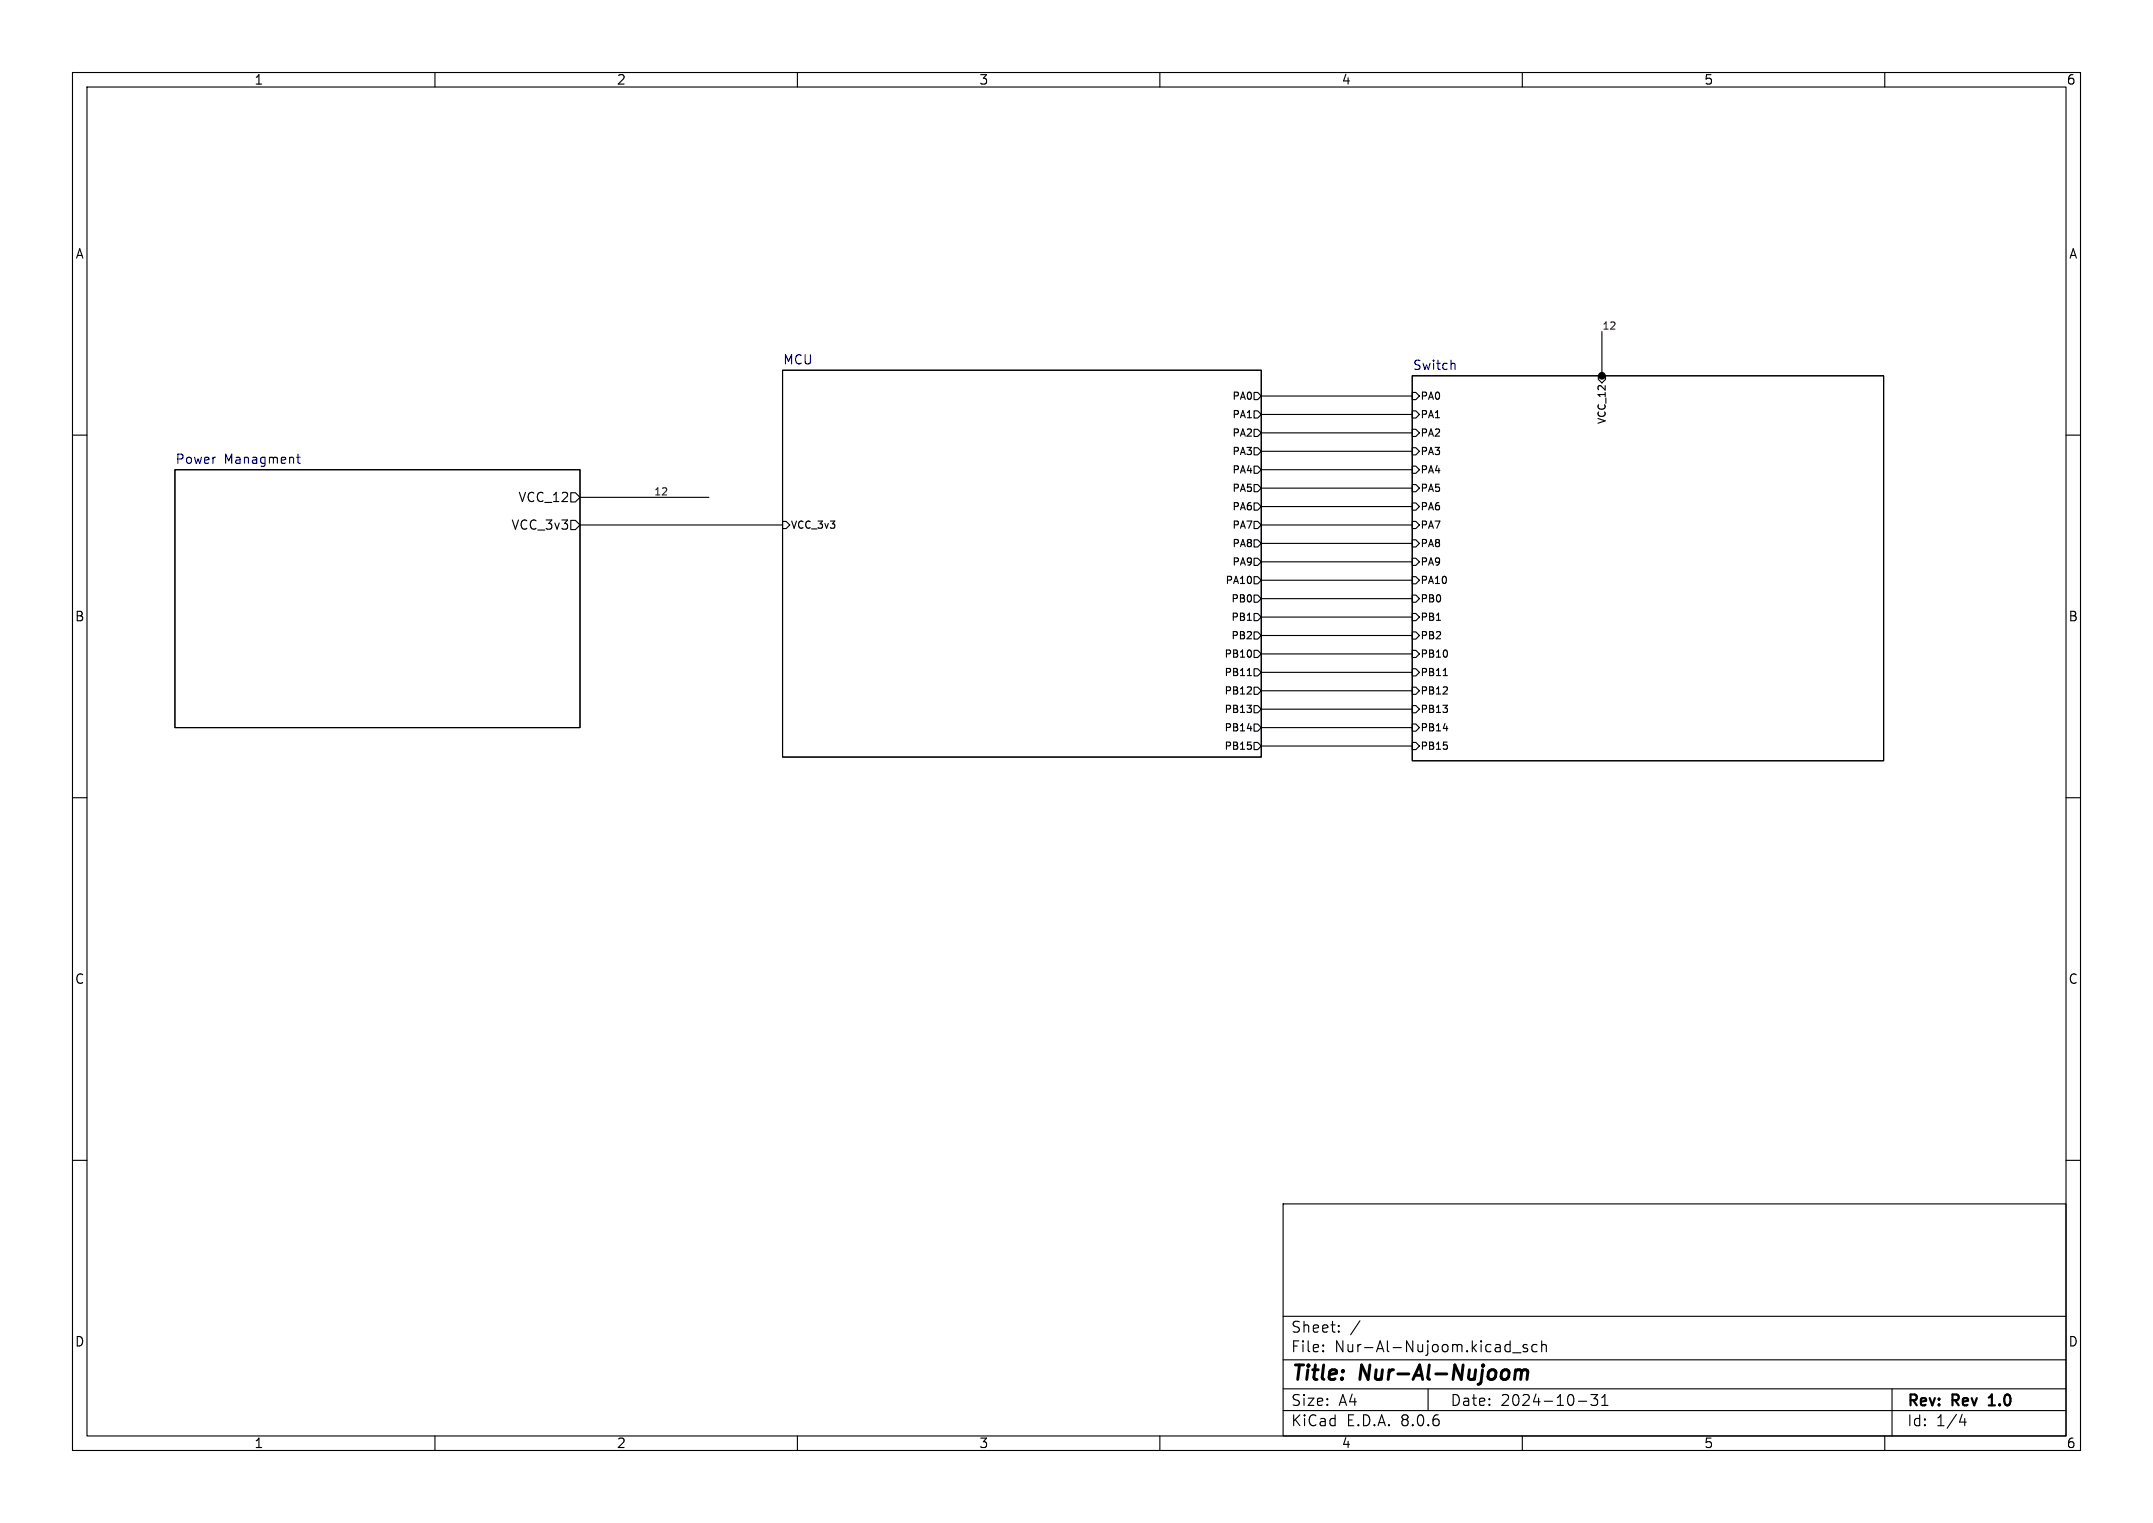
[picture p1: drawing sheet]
<svg xmlns="http://www.w3.org/2000/svg" width="297mm" height="210mm" viewBox="0 0 297 210" stroke-linecap="round" stroke-linejoin="round" font-family="sans-serif">
<g fill="none" stroke="#000" stroke-width=".15">
<path d="M10 10h277v190h-277zM12 12h273v186h-273zM60 10v2M110 10v2M160 10v2M210 10v2M260 10v2M10 60h2M107.9 51.1h66.1v53.3h-66.1zM173 56.7h.5l.5 .5-.5 .4h-.5zM173 54.1h.5l.5 .5-.5 .5h-.5zM173 59.2h.5l.5 .5-.5 .5h-.5z"/>
<path d="M174 59.7h20.8M174 54.6h20.8M174 57.2h20.8M194.8 51.8h65v53.1h-65zM194.8 59.2h.5l.5 .5-.5 .5h-.5zM194.8 54.1h.5l.5 .5-.5 .5h-.5zM194.8 56.7h.5l.5 .5-.5 .4h-.5zM220.5 51.8h1v.5l-.5 .5-.5-.5zM221 45.7v6.4M285 60h2M24.1 64.8h55.9v35.5h-55.9zM78.7 67.9h.7l.6 .7-.6 .6h-.7z"/>
<path d="M78.7 71.8h.7l.6 .6-.6 .6h-.7zM80 72.4h27.9M80 68.6h17.8M107.9 71.9h.5l.5 .5-.5 .5h-.5zM173 66.8h.5l.5 .5-.5 .5h-.5zM173 64.3h.5l.5 .5-.5 .5h-.5zM173 71.9h.5l.5 .5-.5 .5h-.5zM173 69.4h.5l.5 .5-.5 .4h-.5zM173 61.7h.5l.5 .5-.5 .5h-.5zM173 77h.5l.5 .5-.5 .5h-.5zM173 74.4h.5l.5 .5-.5 .5h-.5zM173 79.5h.5l.5 .5-.5 .5h-.5z"/>
<path d="M174 72.4h20.8M174 69.9h20.8M174 74.9h20.8M174 77.5h20.8M174 62.2h20.8M174 64.8h20.8M174 67.3h20.8M194.8 61.7h.5l.5 .5-.5 .5h-.5zM194.8 64.3h.5l.5 .5-.5 .5h-.5zM194.8 77h.5l.5 .5-.5 .5h-.5zM194.8 71.9h.5l.5 .5-.5 .5h-.5zM194.8 74.4h.5l.5 .5-.5 .5h-.5z"/>
<path d="M194.8 66.8h.5l.5 .5-.5 .5h-.5zM194.8 69.4h.5l.5 .5-.5 .4h-.5zM194.8 79.5h.5l.5 .5-.5 .5h-.5zM172 97.2h.6l-.3 .4M172.1 85.5h.5M172.1 93.2h.5M172.5 94.8l.1 .1v.2l-.6 .6h.6M172.6 89.8v.6M172.6 97.7v.4M173 82.1h.5l.5 .5-.5 .4h-.5zM173 84.6h.5l.5 .5-.5 .5h-.5zM173 87.1h.5l.5 .5-.5 .5h-.5z"/>
<path d="M173 97.3h.5l.5 .5-.5 .5h-.5zM173 99.8h.5l.5 .5-.5 .5h-.5zM173 89.7h.5l.5 .5-.5 .5h-.5zM173 92.2h.5l.5 .5-.5 .5h-.5zM173 94.8h.5l.5 .5-.5 .4h-.5zM174 97.8h20.8M174 95.3h20.8M174 82.6h20.8M174 80h20.8M174 90.2h20.8M174 87.6h20.8M174 85.1h20.8"/>
<path d="M174 92.7h20.8M194.8 82.1h.5l.5 .5-.5 .4h-.5zM194.8 94.8h.5l.5 .5-.5 .4h-.5zM194.8 92.2h.5l.5 .5-.5 .5h-.5zM194.8 84.6h.5l.5 .5-.5 .5h-.5zM194.8 87.1h.5l.5 .5-.5 .5h-.5zM194.8 97.3h.5l.5 .5-.5 .5h-.5zM194.8 99.8h.5l.5 .5-.5 .5h-.5zM194.8 89.7h.5l.5 .5-.5 .5h-.5zM198.2 85.5h.5M199.1 93.2h.6M10 110h2"/>
<path d="M172.1 100.4h.6M172.6 102.8v.4M173 102.4h.5l.5 .5-.5 .5h-.5zM174 100.3h20.8M174 102.9h20.8M194.8 102.4h.5l.5 .5-.5 .5h-.5zM199.1 100.4h.6M285 110h2M10 160h2M285 160h2M177 166h108v32h-108zM60 198v2"/>
<path d="M110 198v2M160 198v2M177 194.5h108M177 191.5h108M177 187.5h108M177 181.5h108M182.5 186.3h.1l-.1 .1M182.5 186.3v.1M182.5 185.5v.1M182.5 185.5h.1l-.1 .1M184.7 183.6v.1M184.7 183.6h-.1l.1 .1"/>
<path d="M184.7 182.8v.1M184.7 182.8h-.1l.1 .1M187.6 182.1l-1.3 2M197 191.5v3M208.7 186.5h1.1M210 198v2M210.7 185.5l-.4-.1-.2 .2 .1 .2 .5 .2v.1v.2l-.2 .1-.4-.1M212 185.5l-.4-.1-.3 .3v.4l.2 .2 .1 .1 .4-.1M212.7 185.5a.37 .37 0 0 1 .6 .1v.8M212.7 184.9v1.5M217.7 193.2h1.2M219.5 192.3h.9l-.5 .6a.41 .41 0 0 1 .5 .3v.3l-.2 .2-.5 .1-.2-.1"/>
<path d="M221 193.8h.8M221 192.7l.4-.4v1.5M260 198v2M261 191.5v6.5M270.7 195l-.4 1.1h.9M271 195.6v1"/>
</g>
<path d="M274.3 193.8h.9M274.5 192.6l-.2 .1" fill="none" stroke="#000" stroke-width=".3"/>
<path d="M209.1 189.1a.49 .49 0 0 1 .8 .1M209.1 188.9l-.2 1.3M209.9 189.2a.5 .5 0 0 1 .8-.2l.1 .2-.2 1M209.9 189.2l-.1 1" fill="none" stroke="#000" stroke-width=".4"/>
<path d="M200.4 50.1l.3 .1v.1v.6M40.9 63h.5M41.1 62.6v1.1l.1 .1 .2 .1" fill="none" stroke="#000084" stroke-width=".15"/>
<circle cx="221" cy="51.8" r=".46" fill="#000" stroke="#000" stroke-width=".15"/>
<g font-size="2.8">
<text x="178" y="190.9">Title:</text>
<text x="187.7" y="190.9">Nur-Al-Nujoom</text>
</g>
<g font-size="2.1">
<text x="178" y="184">Sheet:</text>
<text x="178" y="186.7">File:</text>
<text x="184.1" y="186.7">Nur-Al-Nujoom.kicad_sch</text>
<text x="178" y="196.9">KiCad</text>
<text x="178" y="194.1">Size:</text>
<text x="184.7" y="194.1">A4</text>
<text x="185.7" y="196.9">E.D.A.</text>
<text x="193.3" y="196.9">8.0.6</text>
<text x="200" y="194.1">Date:</text>
<text x="207" y="194.1">2024-10-31</text>
<text x="263" y="194.3">Rev:</text>
<text x="263" y="196.9">Id:</text>
<text x="267.1" y="196.9">1/4</text>
<text x="269.4" y="194.3">Rev</text>
<text x="275.1" y="194.3">1.0</text>
</g>
<g font-size="1.8">
<text x="35" y="11.9">1</text>
<text x="85" y="11.9">2</text>
<text x="135" y="11.9">3</text>
<text x="185" y="11.9">4</text>
<text x="235" y="11.9">5</text>
<text x="285" y="11.9">6</text>
<text x="10.3" y="35.9">A</text>
<text x="285.3" y="35.9">A</text>
<text x="71.4" y="69.4">VCC_12</text>
<text x="70.5" y="73.3">VCC_3v3</text>
<text x="10.3" y="85.9">B</text>
<text x="285.3" y="85.9">B</text>
<text x="10.3" y="135.9">C</text>
<text x="285.3" y="135.9">C</text>
<text x="10.3" y="185.9">D</text>
<text x="285.3" y="185.9">D</text>
<text x="35" y="199.9">1</text>
<text x="85" y="199.9">2</text>
<text x="135" y="199.9">3</text>
<text x="185" y="199.9">4</text>
<text x="235" y="199.9">5</text>
<text x="285" y="199.9">6</text>
</g>
<g font-size="1.8" fill="#000084">
<text x="107.9" y="50.3">MCU</text>
<text x="194.8" y="51.1">Switch</text>
<text x="24.1" y="64.1">Power</text>
<text x="30.9" y="64.1">Managment</text>
</g>
<g font-size="1.4" fill="#840000">
<text x="221" y="45.5">12</text>
<text x="90.2" y="68.4">12</text>
</g>
<g font-size="1.4">
<text x="169.9" y="57.9">PA1</text>
<text x="169.9" y="55.3">PA0</text>
<text x="195.9" y="55.3">PA0</text>
<text x="195.9" y="57.9">PA1</text>
<text x="221.7" y="58.6" transform="rotate(-90 221.7 58.6)">VCC_12</text>
<text x="169.9" y="65.5">PA4</text>
<text x="169.9" y="60.4">PA2</text>
<text x="169.9" y="63">PA3</text>
<text x="195.9" y="63">PA3</text>
<text x="195.9" y="65.5">PA4</text>
<text x="195.9" y="60.4">PA2</text>
<text x="169.9" y="68">PA5</text>
<text x="169.9" y="70.6">PA6</text>
<text x="195.9" y="68">PA5</text>
<text x="195.9" y="70.6">PA6</text>
<text x="109" y="73.1">VCC_3v3</text>
<text x="169.9" y="73.1">PA7</text>
<text x="169.9" y="75.7">PA8</text>
<text x="195.9" y="73.1">PA7</text>
<text x="195.9" y="75.7">PA8</text>
<text x="168.9" y="80.7">PA10</text>
<text x="169.7" y="83.3">PB0</text>
<text x="169.9" y="78.2">PA9</text>
<text x="195.9" y="78.2">PA9</text>
<text x="195.9" y="83.3">PB0</text>
<text x="195.9" y="80.7">PA10</text>
<text x="169.7" y="85.8">PB1</text>
<text x="169.7" y="88.4">PB2</text>
<text x="195.9" y="85.8">PB1</text>
<text x="195.9" y="88.4">PB2</text>
<text x="168.8" y="90.9">PB10</text>
<text x="168.8" y="93.4">PB11</text>
<text x="168.8" y="96">PB12</text>
<text x="195.9" y="96">PB12</text>
<text x="195.9" y="93.4">PB11</text>
<text x="195.9" y="90.9">PB10</text>
<text x="168.8" y="98.5">PB13</text>
<text x="168.8" y="101.1">PB14</text>
<text x="195.9" y="98.5">PB13</text>
<text x="195.9" y="101.1">PB14</text>
<text x="168.8" y="103.6">PB15</text>
<text x="195.9" y="103.6">PB15</text>
</g>
</svg>
